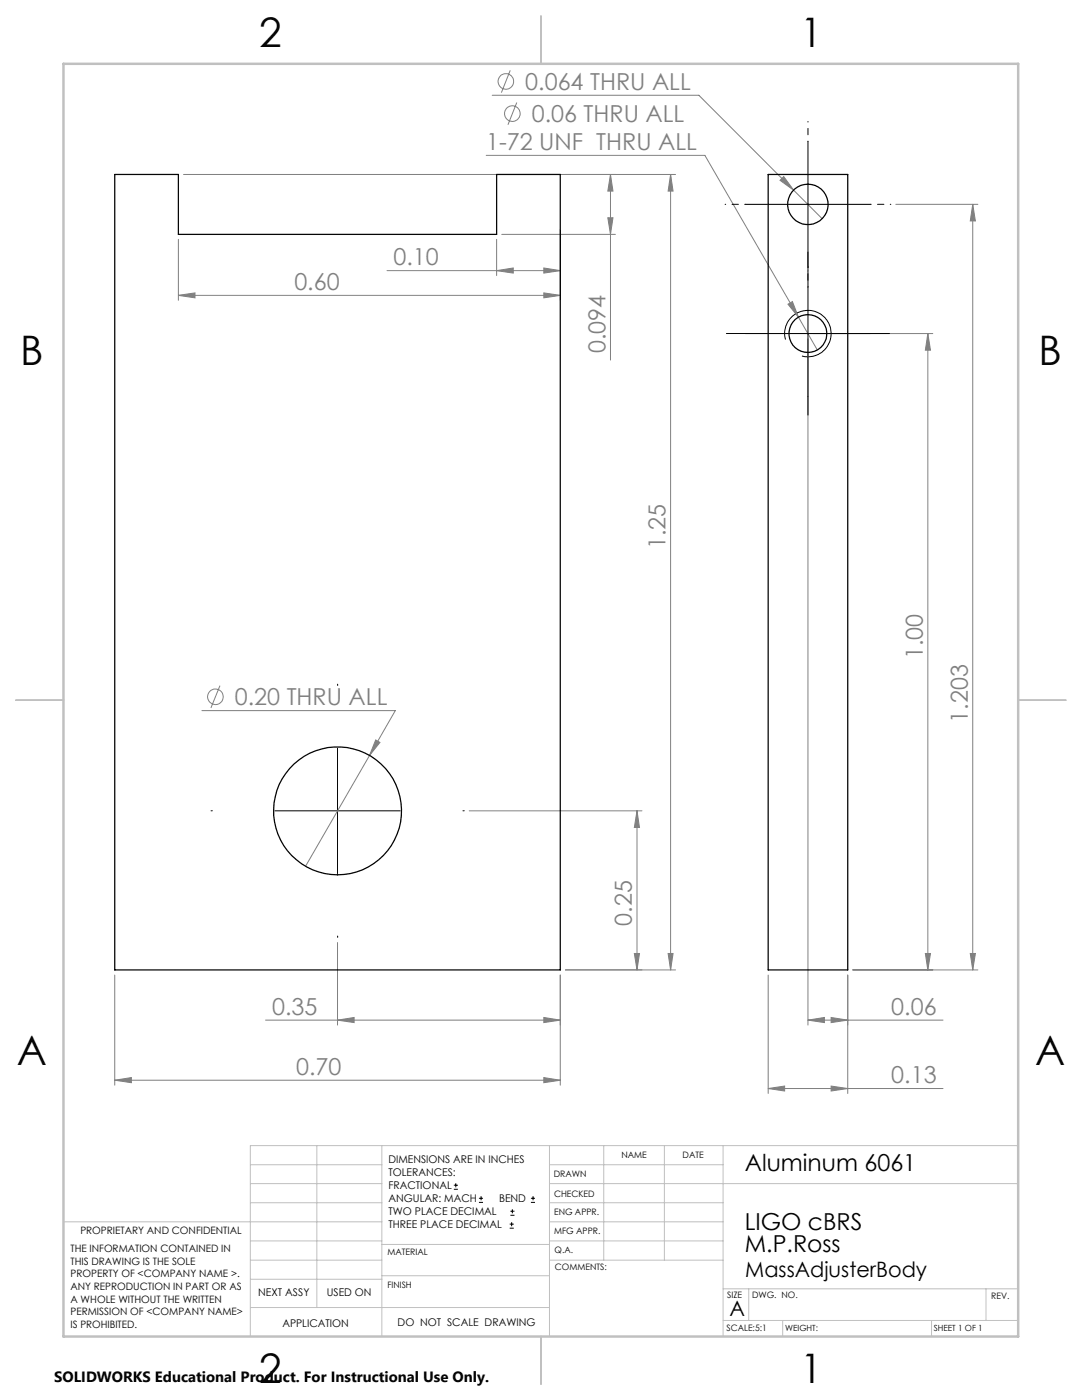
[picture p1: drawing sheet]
<svg xmlns="http://www.w3.org/2000/svg" width="216mm" height="279mm" viewBox="0 0 216 279" stroke-linecap="round" stroke-linejoin="round" font-family="sans-serif">
<g fill="none" stroke="#808080" stroke-width=".2">
<path d="M98.2 19h41.3l18.9 19M101.8 14l-1.8 4.5M97 31h43.7l18.6 32.3M103.1 20.5l-1.7 4.4M121.8 34.8l.5 3.3h-1zM121.8 34.8v37.1M133.8 34.8l.5 3.3h-1zM133.8 34.8v158.8M134.8 34.8h-98.2M156.4 35.2l2 2.8-2.8-2zM158.4 38l5.6 5.6M35.6 58.9l3.3-.4v.9z"/>
<path d="M35.6 47.8v12.1M35.6 58.9h76.2M77.2 54h34.6M99.1 54l3.3-.5v1zM99.1 47.8v7.2M100.1 46.8h22.7M108.5 53.5l3.3 .5-3.3 .5zM108.5 58.5l3.3 .4-3.3 .5zM111.8 45.8v14.1M121.3 43.5h1l-.5 3.3zM178.8 40.8h16.3M194.1 40.8l.5 3.3h-1z"/>
<path d="M194.1 40.8v152.8M157.2 60.7l.9-.5 1.2 3.1zM159.3 63.3l3.8 6.5M161.2 67.6v137M162.2 66.6h23.9M185.1 66.6l.6 3.3h-1.1zM185.1 66.6v127M43.9 136.8l-1.8 4.5M40.3 141.8h38.6l-5.2 9M73.7 150.8l-12.7 22.1M75 147.7l.8 .5-2.1 2.6zM93.6 161.8h34.5"/>
<path d="M127.1 161.8l.5 3.3h-1zM127.1 161.8v31.8M22.9 194.6v22M67.3 188.1v16.5M111.8 194.6v22M112.8 193.6h22M126.6 190.3h1l-.5 3.3zM133.3 190.3h1l-.5 3.3zM153.3 194.6v23.6M169.2 194.6v23.6M170.1 193.6h25M184.6 190.3h1.1l-.6 3.3z"/>
<path d="M193.6 190.3h1l-.5 3.3zM22.9 215.6l3.3-.5v1zM22.9 215.6h88.9M53 203.6h58.8M67.3 203.6l3.4-.5v1zM108.5 203.1l3.3 .5-3.3 .5zM108.5 215.1l3.3 .5-3.3 .5zM153.3 217.2l3.3-.5v1zM153.3 217.2h34.9M161.2 203.6l3.3-.5v1zM161.2 203.6h27M165.8 203.1l3.4 .5-3.4 .5z"/>
<path d="M165.8 216.7l3.4 .5-3.4 .5z"/>
<circle cx="100.9" cy="16.3" r="1.55"/>
<circle cx="102.2" cy="22.7" r="1.55"/>
<circle cx="43" cy="139.1" r="1.55"/>
</g>
<g fill="none" stroke="#000" stroke-width=".2">
<path d="M161.2 28.3v25M148.7 40.8h25M161.2 54.1v25M148.7 66.6h25M156.7 67.8a4.6 4.6 0 0 1 4.1-5.8 4.6 4.6 0 0 1 5 5 4.6 4.6 0 0 1-5.8 4M67.3 149.3v25M54.9 161.8h25M90.6 237.3h.8M90.6 236.5h.8M90.9 236.1v.9M95.6 240h.8M95.6 239.1h.8"/>
<path d="M96 238.7v.8M105.9 240h.9M105.9 239.1h.9M106.4 238.7v.8M101.7 245.1h.8M101.7 244.3h.8M101.8 242.5h.9M101.8 241.7h.9M102.1 243.9v.8M102.2 241.3v.8"/>
</g>
<path d="M161.2 54.1v-3.8M148.7 66.6h-3.8M161.2 79.1v3.7M173.7 66.6h3.8M67.4 136.8v-.3M42.4 161.8h-.3M92.4 161.8h.2M67.4 186.8v.3" fill="none" stroke="#000" stroke-width=".2" stroke-dasharray="15.2 1.3 1.3 1.3"/>
<g fill="none" stroke="#c0c0c0" stroke-width=".2">
<path d="M50 232.4h26.2M50 236.2h26.2M63.2 228.6v32.3M76.2 228.6v38.1M109.6 228.6v38.1M109.6 232.4h34.7M109.6 236.2h93.6M120.5 228.6v22.9M132.6 228.6v22.9M144.3 228.6v38.1M203.2 228.6h-153.2v38.1M12.7 243.8h63.5"/>
<path d="M50 251.5h26.2M50 240h26.2M50 247.7h26.2M50 255.3h26.2M76.2 254.6h33.4M76.2 248.4h33.4M109.6 251.5h34.7M109.6 243.8h34.7M109.6 240h34.7M109.6 247.7h34.7M144.3 257.2h58.9M149.4 257.2v6.3"/>
<path d="M196.7 257.2v6.3M50 260.9h59.6M144.3 263.5h58.9M156.2 263.5v3.2M185.9 263.5v3.2"/>
</g>
<path d="M108 3.2v9.5M3.1 139.7h9.6M203.2 139.7h9.5M108 266.7v9.6" fill="none" stroke="#c0c0c0" stroke-width=".25"/>
<path d="M12.7 12.7h190.5v254h-190.5z" fill="none" stroke="#c0c0c0" stroke-width=".5"/>
<path d="M161.2 28.3v-4.1M148.7 40.8h-4M161.2 53.3v4M173.7 40.8h4.1" fill="none" stroke="#000" stroke-width=".2" stroke-dasharray="15.2 1.3 1.3 1.3" stroke-dashoffset="15.1"/>
<g fill="#808080">
<path d="M108.5 215.1l3.3 .5-3.3 .5zM22.9 215.6l3.3-.5v1zM108.5 53.5l3.3 .5-3.3 .5zM99.1 54l3.3-.5v1zM108.5 58.5l3.3 .4-3.3 .5zM35.6 58.9l3.3-.4v.9zM165.8 203.1l3.4 .5-3.4 .5zM161.2 203.6l3.3-.5v1z"/>
<path d="M67.3 203.6l3.4-.5v1zM108.5 203.1l3.3 .5-3.3 .5zM75 147.7l-1.3 3.1 2.1-2.6zM153.3 217.2l3.3-.5v1zM165.8 216.7l3.4 .5-3.4 .5zM156.4 35.2l-.8 .8 2.8 2zM157.2 60.7l2.1 2.6-1.2-3.1z"/>
<path d="M133.3 190.3h1l-.5 3.3zM133.8 34.8l.5 3.3h-1zM184.6 190.3h1.1l-.6 3.3zM185.1 66.6l.6 3.3h-1.1zM193.6 190.3h1l-.5 3.3zM194.1 40.8l.5 3.3h-1z"/>
<path d="M127.1 161.8l.5 3.3h-1zM126.6 190.3h1l-.5 3.3zM121.8 34.8l.5 3.3h-1zM121.3 43.5h1l-.5 3.3z"/>
</g>
<g fill="none" stroke="#000" stroke-width=".25">
<path d="M22.9 34.8h12.7v12h63.5v-12h12.7v158.8h-88.9zM153.3 34.8h15.9v158.8h-15.9z"/>
<circle cx="161.2" cy="40.8" r="4"/>
<circle cx="161.2" cy="66.6" r="3.8"/>
<circle cx="67.4" cy="161.8" r="12.8"/>
</g>
<g font-size="8.1">
<text x="51.7" y="9.3">2</text>
<text x="159.7" y="9.3">1</text>
<text x="4" y="72.8">B</text>
<text x="207.2" y="72.8">B</text>
<text x="3.3" y="212.5">A</text>
<text x="206.5" y="212.5">A</text>
<text x="51.7" y="276">2</text>
<text x="159.7" y="276">1</text>
</g>
<g font-size="4.7" fill="#808080">
<text x="104.8" y="17.9">0.064 THRU ALL</text>
<text x="97" y="30">1-72 UNF THRU ALL</text>
<text x="106.1" y="24.4">0.06 THRU ALL</text>
<text x="78.5" y="53">0.10</text>
<text x="58.7" y="57.9">0.60</text>
<text x="120.8" y="70.5" transform="rotate(-90 120.8 70.5)">0.094</text>
<text x="132.8" y="109.6" transform="rotate(-90 132.8 109.6)">1.25</text>
<text x="184.1" y="131.6" transform="rotate(-90 184.1 131.6)">1.00</text>
<text x="46.9" y="140.7">0.20 THRU ALL</text>
<text x="193.1" y="144.3" transform="rotate(-90 193.1 144.3)">1.203</text>
<text x="126.1" y="184.8" transform="rotate(-90 126.1 184.8)">0.25</text>
<text x="54.3" y="202.5">0.35</text>
<text x="177.8" y="202.5">0.06</text>
<text x="59.1" y="214.5">0.70</text>
<text x="177.8" y="216.2">0.13</text>
</g>
<g font-size="4.7">
<text x="148.6" y="233.7">Aluminum 6061</text>
<text x="148.6" y="245.4">LIGO cBRS</text>
<text x="148.6" y="249.9">M.P.Ross</text>
</g>
<g font-size="4.2">
<text x="148.7" y="254.8">MassAdjusterBody</text>
<text x="145.6" y="262.7">A</text>
</g>
<text font-size="3" x="10.8" y="275.7">SOLIDWORKS Educational Product. For Instructional Use Only.</text>
<g font-size="2.1">
<text x="77.5" y="232.2">DIMENSIONS ARE IN INCHES</text>
<text x="77.5" y="234.7">TOLERANCES:</text>
<text x="77.5" y="237.3">FRACTIONAL</text>
<text x="77.5" y="239.9">ANGULAR: MACH</text>
<text x="99.6" y="239.9">BEND</text>
<text x="77.5" y="242.5">TWO PLACE DECIMAL</text>
<text x="77.5" y="245.1">THREE PLACE DECIMAL</text>
<text x="51.5" y="258.7">NEXT ASSY</text>
<text x="65.2" y="258.6">USED ON</text>
<text x="56.3" y="264.8">APPLICATION</text>
<text x="79.3" y="264.6">DO NOT SCALE DRAWING</text>
</g>
<g font-size="2">
<text x="14.1" y="249.9">THE INFORMATION CONTAINED IN</text>
<text x="16" y="246.3">PROPRIETARY AND CONFIDENTIAL</text>
<text x="14.1" y="252.4">THIS DRAWING IS THE SOLE</text>
<text x="14.1" y="254.9">PROPERTY OF &lt;COMPANY NAME &gt;.</text>
<text x="14.1" y="257.4">ANY REPRODUCTION IN PART OR AS</text>
<text x="14.1" y="260">A WHOLE WITHOUT THE WRITTEN</text>
<text x="14.1" y="262.5">PERMISSION OF &lt;COMPANY NAME&gt;</text>
<text x="14.1" y="265">IS PROHIBITED.</text>
</g>
<g font-size="1.8">
<text x="124" y="231.1">NAME</text>
<text x="136.2" y="231.1">DATE</text>
<text x="110.5" y="234.8">DRAWN</text>
<text x="110.5" y="238.9">CHECKED</text>
<text x="110.6" y="242.5">ENG APPR.</text>
<text x="77.3" y="250.5">MATERIAL</text>
<text x="110.6" y="246.3">MFG APPR.</text>
<text x="110.7" y="250">Q.A.</text>
<text x="77.3" y="257">FINISH</text>
<text x="110.7" y="253.5">COMMENTS:</text>
<text x="145.1" y="259">SIZE</text>
<text x="150.1" y="259.1">DWG. NO.</text>
<text x="197.8" y="259.2">REV.</text>
<text x="145" y="265.7">SCALE:5:1</text>
</g>
<g font-size="1.7">
<text x="156.7" y="265.7">WEIGHT:</text>
<text x="186.3" y="265.7">SHEET 1 OF 1</text>
</g>
</svg>
